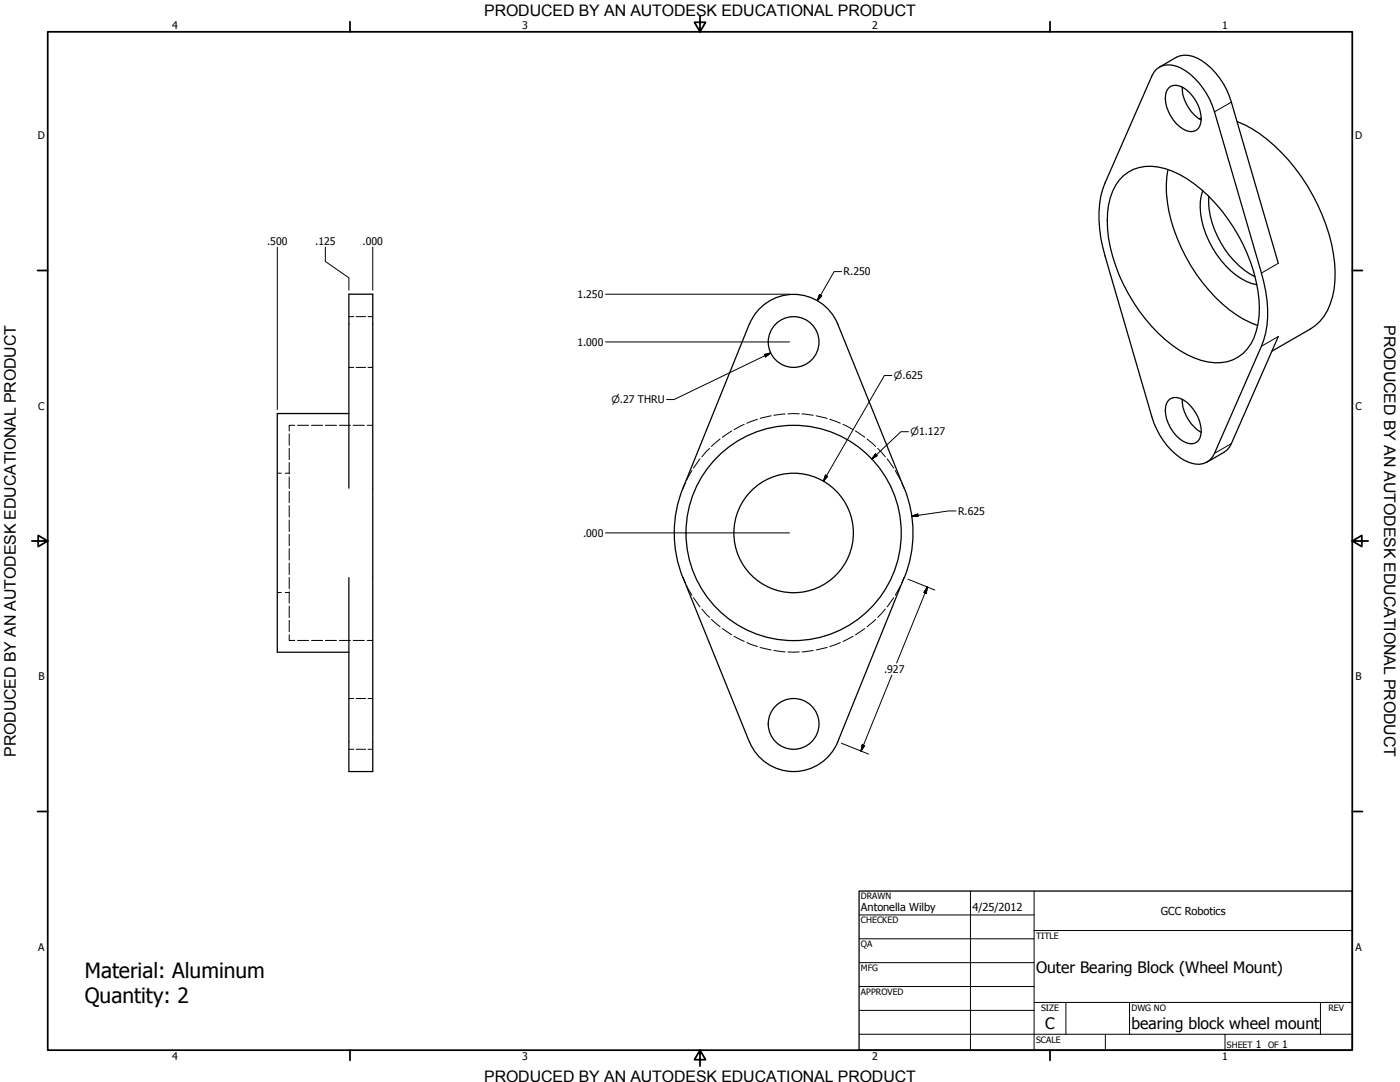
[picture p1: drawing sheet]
<svg xmlns="http://www.w3.org/2000/svg" width="559mm" height="432mm" viewBox="0 0 559 432" stroke-linecap="round" stroke-linejoin="round" font-family="sans-serif">
<!-- layer: Visible (ANSI) -->
<g fill="none" stroke="#000" stroke-width=".51">
<path d="M466.3 35.2a4.4 4.4 0 0 1 6-.2 15.4 15.4 0 0 1 7 14 3.9 3.9 0 0 1-5.6 3.2 14.9 14.9 0 0 1-8.4-14.6zM469.5 22.9a10.2 10.2 0 0 1 10.4 1.4 30.2 30.2 0 0 1 11.6 16.5l18.7 64.3M471.9 34.7a15.7 15.7 0 0 0 7.5 13.2M479.4 47.2l-.8 .2M493.8 48.5a58.8 58.8 0 0 1 25.8 22.2 72.7 72.7 0 0 1 13.3 37.8 28.6 28.6 0 0 1-6 19.7l-3.9 3.1M448.4 70.1a17 17 0 0 1 16.7-2.8 50.3 50.3 0 0 1 24.8 19.8 64.8 64.8 0 0 1 12.8 36 26.1 26.1 0 0 1-4.9 16.2 16.4 16.4 0 0 1-18.4 4.5 48.2 48.2 0 0 1-22.3-16.5 66 66 0 0 1-15.1-39.2 24.1 24.1 0 0 1 6.4-18zM466.2 67.6a52 52 0 0 0 5.4 31.4 64.8 64.8 0 0 0 24.7 28.4l5.7 2.5M480.1 76.1a26.9 26.9 0 0 0 2.4 20.1 32.8 32.8 0 0 0 17.1 17l2 .4M482.5 78.4a36.3 36.3 0 0 0 18.5 32M299.1 129.3l-26.5 65.5a47.7 47.7 0 0 0 0 35.8M299.1 129.4a19 19 0 0 1 17.7-11.9 19 19 0 0 1 17.6 11.9l26.5 65.4M510.2 134.3l-18.7 42.7-1.8 2.6-1.2 .9"/>
<path d="M466.3 159.8a4.4 4.4 0 0 1 6-.2 15.4 15.4 0 0 1 7 13.9 3.9 3.9 0 0 1-5.6 3.3 14.9 14.9 0 0 1-8.4-14.6zM471.9 159.4a15.9 15.9 0 0 0 7.5 13.1M139.3 165h-28.6v95.3h28.6M139.3 194.8v-77.4h9.5v190.5h-9.5v-77.4M361 194.8a47.7 47.7 0 0 1-.1 35.8M340.6 212.7a23.8 23.8 0 0 0-35.2-21 23.8 23.8 0 0 0-1.7 41 23.8 23.8 0 0 0 36.8-18l.1-2M272.6 230.5l26.5 65.5M360.9 230.5l-26.5 65.5a19 19 0 0 1-17.6 11.9 19 19 0 0 1-17.7-11.9"/>
<circle cx="316.8" cy="136.5" r="10.1"/>
<circle cx="316.8" cy="212.7" r="43"/>
<circle cx="316.8" cy="288.9" r="10.1"/>
</g>
<!-- layer: Hidden (ANSI) -->
<g fill="none" stroke="#000" stroke-width=".4">
<path d="M139.3 126.4h1.9M142.1 126.4h3.8M146.9 126.4h1.9M139.3 146.6h1.9M142.1 146.6h3.8M146.9 146.6h1.9M115.4 173.2v4.5M115.4 178.9v4.6M117.7 169.7h-2.3v2.3M118.7 169.7h4.5M124.3 169.7h4.5M129.9 169.7h4.4"/>
<path d="M135.4 169.7h4.5M141 169.7h4.4M146.6 169.7h2.2M283.2 178.9l-3 3.4M287.4 175.2l-3.4 3M292 172l-3.7 2.5M297.1 169.4l-4.1 2M302.3 167.3l-4.2 1.6M307.8 165.9l-4.4 1.1M313.4 165.2l-4.5 .5M314.5 165.2h4.5M320.1 165.2l4.5 .5"/>
<path d="M325.8 165.9l4.3 1.1M331.2 167.3l4.2 1.6M336.5 169.4l4 2M341.4 172l3.8 2.5M346.1 175.2l3.4 3M350.3 178.9l3.1 3.4M110.7 188.8h1.6M113.9 188.8h1.5M115.4 184.6v4.6M115.4 190.3v4.6M115.4 196.1v4.6M273.6 192.8l-1 2"/>
<path d="M276.2 187.8l-2.2 3.9M279.4 183.1l-2.6 3.7M354.1 183.1l2.6 3.7M357.3 187.8l2.2 3.9M360 192.8l.9 2M115.4 201.8v4.6M115.4 207.5v4.6M115.4 213.2v4.6M115.4 218.9v4.6M110.7 236.5h1.6M113.9 236.5h1.5M115.4 224.7v4.6"/>
<path d="M115.4 230.4v4.6M115.4 236.2v4.5M272.6 230.5l1 2.1M274 233.6l2.2 4M276.8 238.5l2.6 3.7M356.7 238.5l-2.6 3.7M359.5 233.6l-2.2 4M360.9 230.5l-.9 2.1M115.4 241.9v4.5M115.4 247.6v4.6M115.4 253.3v2.3h2.3M118.7 255.6h4.5"/>
<path d="M124.3 255.6h4.5M129.9 255.6h4.4M135.4 255.6h4.5M141 255.6h4.4M146.6 255.6h2.2M280.2 243.1l3 3.3M284 247.2l3.4 2.9M288.3 250.8l3.7 2.6M293 253.9l4.1 2.1M298.1 256.4l4.2 1.6M303.4 258.4l4.4 1M308.9 259.6l4.5 .6"/>
<path d="M324.6 259.6l-4.5 .6M330.1 258.4l-4.3 1M335.4 256.4l-4.2 1.6M340.5 253.9l-4 2.1M345.2 250.8l-3.8 2.6M349.5 247.2l-3.4 2.9M353.4 243.1l-3.1 3.3M139.3 278.8h1.9M142.1 278.8h3.8M146.9 278.8h1.9M314.5 260.2h4.5M139.3 299h1.9"/>
<path d="M142.1 299h3.8M146.9 299h1.9"/>
</g>
<!-- layer: Visible Narrow (ANSI) -->
<path d="M491.5 40.8l-6.7 3.8M510.2 105.1l-6.7 3.9M510.2 134.3l-6.7 3.9M491.5 177l-6.7 3.9" fill="none" stroke="#000" stroke-width=".4"/>
<path d="M461.7 27.6a8.5 8.5 0 0 1 9.7-.4 29 29 0 0 1 13.4 17.4l18.7 64.4a45.8 45.8 0 0 1 .9 26.6l-19.6 45.3a7.1 7.1 0 0 1-9.7 3.8 27.7 27.7 0 0 1-15.3-18.2l-18.7-64.3a47.3 47.3 0 0 1-1-26.6l19.7-45.4zM469.5 22.9l-6.7 3.9M523 131.3l-15.3 8.8M488.5 180.5l-6.7 3.9" fill="none" stroke="#000" stroke-width=".51"/>
<!-- layer: Border (ANSI) -->
<g fill="none" stroke="#000" stroke-width=".7">
<path d="M19 12.7h520.8v406.4h-520.8zM139.7 8.6v4.1M279.4 6.3v6.4l-2.2-3.8h4.4l-2.2 3.8M419.1 8.6v4.1M15 107.9h4M539.8 107.9h4M12.7 215.9h6.3l-3.8-2.2v4.4l3.8-2.2M539.8 215.9l3.8 2.2v-4.4l-3.8 2.2h6.3M15 323.8h4M539.8 323.8h4M139.7 419.1v4.1M279.4 419.1l2.2 3.8h-4.4l2.2-3.8v6.3"/>
<path d="M419.1 419.1v4.1"/>
</g>
<!-- layer: Title (ANSI) -->
<g fill="none" stroke="#000" stroke-width=".4">
<path d="M387.3 355.6v63.5M412.7 355.6v63.5M342.9 365.1h69.8M342.9 374.6h69.8M412.7 371.3h127.1M342.9 384.2h69.8M342.9 393.7h69.8M342.9 412.7h196.9M342.9 403.2h69.8M412.7 400h127.1M425.4 400v12.7M441.2 412.7v6.4"/>
<path d="M450.8 400v12.7M488.9 412.7v6.4M527 400v12.7"/>
</g>
<path d="M342.9 355.6h196.9v63.5h-196.9z" fill="none" stroke="#000" stroke-width=".51"/>
<!-- layer: Dimension (ANSI) -->
<g fill="none" stroke="#000" stroke-width=".4">
<path d="M110.7 98.6v64.8M129.9 98.6v5.7l9.4 6.6v4.9M148.8 98.6v17.2M241.7 117.4h73.5M327.1 117.5l.9 .5-1.7 2zM335.9 108.4h-3l-6.6 11.6M241.7 136.5h73.5M356 149.9h-3l-24.3 42.1M362.6 172.3h-3l-11.6 10.9M329.5 189.6l.8 .5-1.6 1.9zM349.4 181.2l.7 .7-2.1 1.3zM241.7 212.7h73.5"/>
<path d="M363.9 206l2.4-.8 .2 .9zM381.6 203.9h-2.9l-14.8 2.1M362.4 231.1l10.7 4.4M370.1 234.3l-.4 2.5-1-.4zM370.1 234.3l-12.2 30.3M356 269.4l-12.3 30.4M335.9 296.6l10.7 4.3M344.2 297.2l.9 .4-1.4 2.2z"/>
</g>
<path d="M327.1 117.5l-.8 2.5zM327.1 117.5l.9 .5-1.7 2zM329.5 189.6l-.8 2.4zM329.5 189.6l.8 .5-1.6 1.9zM349.4 181.2l-1.4 2zM349.4 181.2l.7 .7-2.1 1.3zM363.9 206l2.4-.8zM363.9 206l2.4-.8 .2 .9zM370.1 234.3l-.4 2.5zM370.1 234.3l-.4 2.5-1-.4zM344.2 297.2l-.5 2.6zM344.2 297.2l.9 .4-1.4 2.2z" fill="#000" stroke="#000" stroke-width=".4"/>
<!-- layer: Symbol (ANSI) -->
<path d="M305.1 141.5l2.5-.7-2 1.6zM307.6 140.8l-38.6 18.6h-2.9" fill="none" stroke="#000" stroke-width=".4"/>
<path d="M305.6 142.4l2-1.6zM305.1 141.5l2.5-.7-2 1.6z" fill="#000" stroke="#000" stroke-width=".4"/>
<g font-size="8.4">
<text x="33.8" y="390.4">Material: Aluminum</text>
<text x="33.8" y="400.4">Quantity: 2</text>
</g>
<g font-size="6.4">
<text x="552.4" y="129.8" transform="rotate(90 552.4 129.8)">PRODUCED BY AN AUTODESK EDUCATIONAL PRODUCT</text>
<text x="6.3" y="302" transform="rotate(-90 6.3 302)">PRODUCED BY AN AUTODESK EDUCATIONAL PRODUCT</text>
</g>
<g font-size="6.3">
<text x="193.3" y="6.3">PRODUCED BY AN AUTODESK EDUCATIONAL PRODUCT</text>
<text x="413.5" y="388.5">Outer Bearing Block (Wheel Mount)</text>
<text x="417.2" y="410.6">C</text>
<text x="451.6" y="410.7">bearing block wheel mount</text>
<text x="193.3" y="431.8">PRODUCED BY AN AUTODESK EDUCATIONAL PRODUCT</text>
</g>
<g font-size="4.4">
<text x="343.7" y="363.5">Antonella Wilby</text>
<text x="388.1" y="363.7">4/25/2012</text>
<text x="463.4" y="365.1">GCC Robotics</text>
</g>
<g font-size="4.2">
<text x="68.7" y="11.7">4</text>
<text x="208.4" y="11.7">3</text>
<text x="348.1" y="11.7">2</text>
<text x="487.8" y="11.7">1</text>
<text x="15.1" y="55.5">D</text>
<text x="540.9" y="55.5">D</text>
<text x="106.6" y="97.7">.500</text>
<text x="125.8" y="97.7">.125</text>
<text x="144.7" y="97.7">.000</text>
<text x="336.7" y="109.9">R.250</text>
<text x="230.4" y="118.9">1.250</text>
<text x="230.4" y="138">1.000</text>
<text x="15.2" y="163.4">C</text>
<text x="541" y="163.4">C</text>
<text x="382.4" y="205.4">R.625</text>
<text x="232.7" y="214.2">.000</text>
<text x="352.9" y="268.5">.927</text>
<text x="15.3" y="271.4">B</text>
<text x="541.1" y="271.4">B</text>
<text x="15.2" y="379.3">A</text>
<text x="541" y="379.3">A</text>
<text x="501.3" y="418.3">1</text>
<text x="511.8" y="418.3">1</text>
<text x="68.7" y="423.2">4</text>
<text x="208.4" y="423.2">3</text>
<text x="348.1" y="423.2">2</text>
<text x="487.8" y="423.2">1</text>
</g>
<g font-size="4">
<text x="356.8" y="151.3">⌀.625</text>
<text x="244.1" y="161">⌀.27 THRU</text>
<text x="363.4" y="173.7">⌀1.127</text>
</g>
<g font-size="3.5">
<text x="343.7" y="358.9">DRAWN</text>
<text x="343.7" y="368.5">CHECKED</text>
<text x="413.5" y="374.6">TITLE</text>
<text x="343.7" y="378">QA</text>
<text x="343.7" y="387.5">MFG</text>
<text x="343.7" y="397.1">APPROVED</text>
<text x="415.5" y="403.4">SIZE</text>
<text x="451.6" y="403.4">DWG NO</text>
<text x="530.3" y="403.4">REV</text>
<text x="413.5" y="416.1">SCALE</text>
<text x="489.7" y="418.3">SHEET</text>
<text x="506.2" y="418.3">OF</text>
</g>
</svg>
